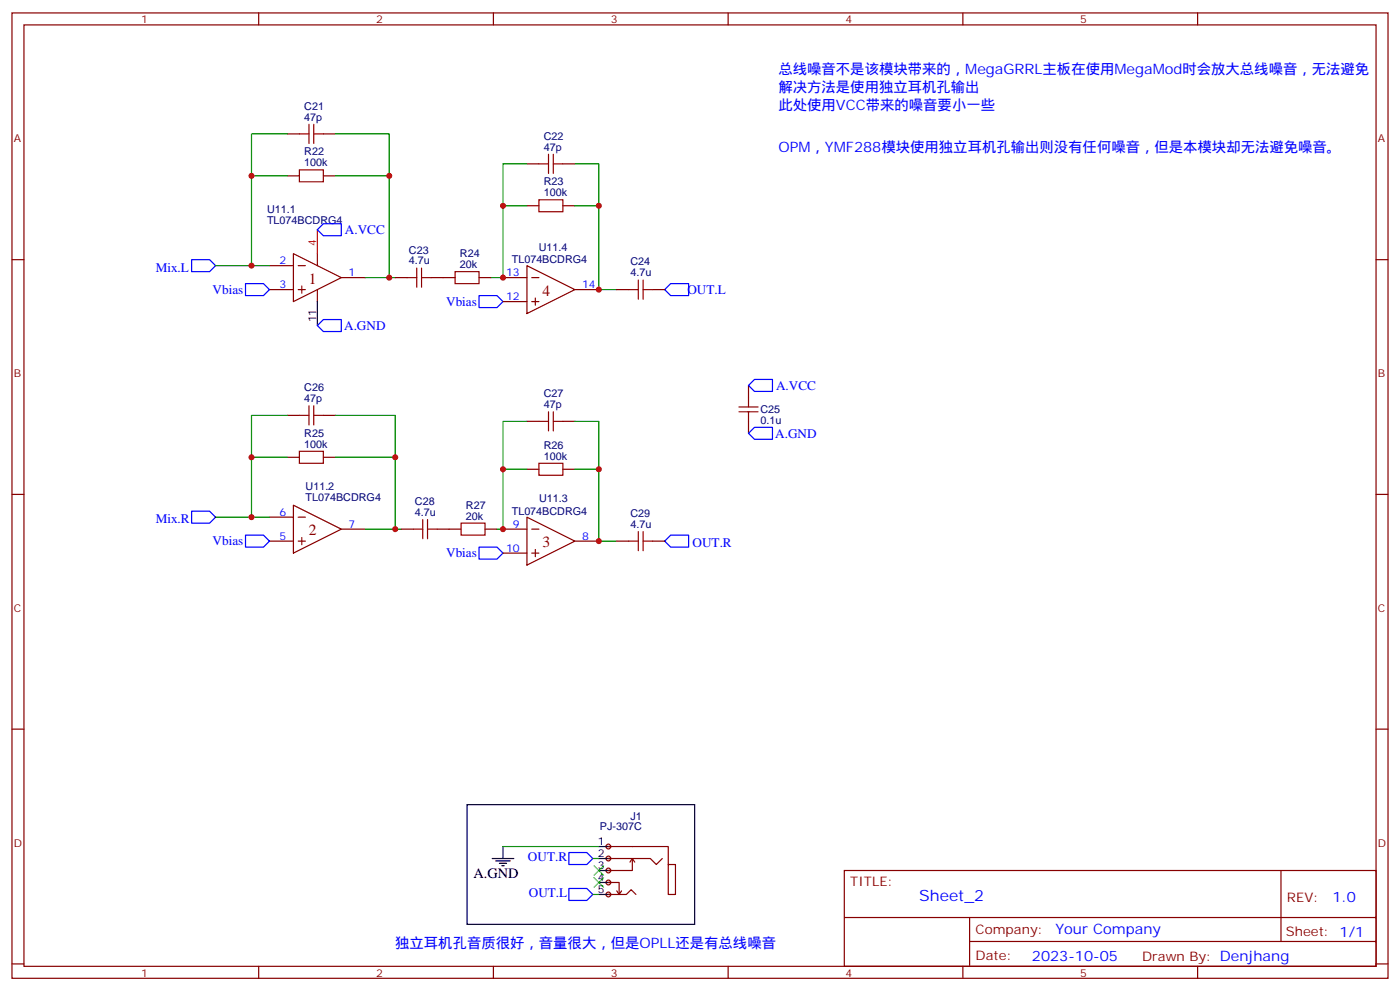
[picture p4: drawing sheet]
<svg xmlns="http://www.w3.org/2000/svg" width="412mm" height="292mm" viewBox="0 0 412 292" stroke-linecap="round" stroke-linejoin="round" font-family="sans-serif">
<g fill="none" stroke="#870000" stroke-width=".35">
<path d="M3.5 3.8h405.4v284.3h-405.4zM7.1 7.3h398.2v277.3h-398.2zM76.2 3.8v3.5M145.3 3.8v3.5M214.5 3.8v3.5M283.6 3.8v3.5M352.8 3.8v3.5M3.5 76.5h3.6M405.3 76.5h3.6M3.5 145.6h3.6M405.3 145.6h3.6M3.5 214.8h3.6"/>
<path d="M405.3 214.8h3.6M248.7 256.4h156.6v28.2h-156.6zM377.3 256.4v20.9M248.7 270.2h156.5M285.6 277.3h119.6M285.6 270.2v14.2M3.5 283.9h3.6M76.2 284.6v3.5M145.3 284.6v3.5M214.5 284.6v3.5M283.6 284.6v3.5M352.8 284.6v3.5"/>
<path d="M405.3 283.9h3.6"/>
</g>
<g fill="#f0f0f0" stroke="#870000" stroke-width=".35">
<circle cx="179.2" cy="263.5" r=".71"/>
<circle cx="179.2" cy="259.9" r=".71"/>
<circle cx="179.2" cy="256.4" r=".71"/>
<circle cx="179.2" cy="252.9" r=".71"/>
<circle cx="179.2" cy="249.3" r=".71"/>
</g>
<path d="M93.5 88.8v7.1M137.6 237h67v35.3h-67zM145 252.9h6.3M146 253.6h4.3M147.1 254.3h2.1M147.8 255h.7M148.2 249.3v3.6M176.4 249.3h3.5M176.4 252.9h3.5M176.4 256.4h3.5M176.4 259.9h3.5M176.4 263.5h3.5" fill="none" stroke="#000" stroke-width=".35"/>
<g fill="none" stroke="#870000" stroke-width=".35">
<path d="M84.7 39.4h3.5M95.2 39.4h3.6M84.7 51.8h3.5M95.2 51.8h3.6M155.2 48.3h3.5M165.8 48.3h3.5M79.4 78.2h7M86.4 74.7l14.1 7.1-14.1 7zM87.8 78.2h2.2M93.5 74.7v3.5M155.2 78.2l14.1 7.1-14.1 7.1zM155.2 60.6h3.5"/>
<path d="M165.8 60.6h3.5M79.4 85.3h7M87.8 85.3h2.2M88.9 84.2v2.2M93.5 85.3v3.5M100.5 81.8h7.1M116.4 81.8h3.5M127 81.8h7.1M141.1 81.8h3.5M148.2 81.8h7M148.2 88.8h7M156.6 81.8h2.1"/>
<path d="M156.6 88.8h2.1M157.7 87.8v2.1M169.3 85.3h7.1M181.7 85.3h3.5M192.3 85.3h3.5M220.5 113.5v3.6M84.7 134.7h3.5M84.7 122.3h3.5M95.2 134.7h3.6M95.2 122.3h3.6M155.2 138.2h3.5M155.2 124.1h3.5"/>
<path d="M165.8 138.2h3.5M165.8 124.1h3.5M220.5 124.1v3.5M79.4 152.3h7M79.4 159.4h7M86.4 148.8l14.1 7.1-14.1 7zM87.8 152.3h2.2M87.8 159.4h2.2M88.9 158.3v2.1M100.5 155.9h7.1M118.2 155.9h3.5M128.8 155.9h7"/>
<path d="M142.9 155.9h3.5M148.2 155.9h7M155.2 152.3l14.1 7.1-14.1 7zM156.6 155.9h2.1M169.3 159.4h7.1M181.7 159.4h3.5M192.3 159.4h3.5M148.2 162.9h7M156.6 162.9h2.1M157.7 161.9v2.1M179.2 252.9h12.4l1.7 1.7 1.8-1.7M179.2 259.9h3.2v3.6"/>
<path d="M179.2 249.3h17.6v5.3h2.2v8.9h-2.2v-8.9M186.3 252.9v3.5h-7.1M186.3 252.9l.7 1M186.3 252.9l-.7 1M179.2 263.5h5.3l1.4-1.5 1.4 1.5M181.7 262.4l.7 1.1M183.1 262.4l-.7 1.1"/>
</g>
<g fill="none" stroke="#00f" stroke-width=".35">
<path d="M56.4 76.5h5.3l1.8 1.7-1.8 1.8h-5.3zM95.2 65.9h5.3v3.5h-5.3l-1.7-1.7zM72.3 83.5h5.3l1.8 1.8-1.8 1.8h-5.3zM93.5 95.9l1.7-1.8h5.3v3.5h-5.3zM141.1 87.1h5.3l1.8 1.7-1.8 1.8h-5.3zM197.6 83.5h5.2v3.6h-5.2l-1.8-1.8zM222.2 111.8h5.3v3.5h-5.3l-1.7-1.8zM222.2 125.9h5.3v3.5h-5.3l-1.7-1.8zM56.4 150.6h5.3l1.8 1.7-1.8 1.8h-5.3zM72.3 157.6h5.3l1.8 1.8-1.8 1.7h-5.3zM197.6 157.6h5.2v3.5h-5.2l-1.8-1.7zM141.1 161.1h5.3l1.8 1.8-1.8 1.8h-5.3z"/>
<path d="M167.6 251.1h5.3l1.7 1.8-1.7 1.7h-5.3zM167.6 261.7h5.3l1.7 1.8-1.7 1.7h-5.3z"/>
</g>
<g fill="none" stroke="#008700" stroke-width=".35">
<path d="M84.7 39.4h-10.6v12.4M98.8 39.4h15.9v12.4M84.7 51.8h-10.6v26.4h5.3M98.8 51.8h15.9v30M155.2 48.3h-7v33.5h-3.6M169.3 48.3h7.1v12.3M63.5 78.2h10.6M148.2 60.6h7M169.3 60.6h7.1v24.7h5.3M107.6 81.8h8.8M84.7 134.7h-10.6v17.6h5.3M84.7 122.3h-10.6v12.4"/>
<path d="M98.8 134.7h17.6v21.2M98.8 122.3h17.6v12.4M155.2 138.2h-7v17.7h-1.8M155.2 124.1h-7v14.1M169.3 138.2h7.1v21.2h5.3M169.3 124.1h7.1v14.1M63.5 152.3h10.6M107.6 155.9h10.6M148.2 249.3h28.2M174.6 252.9h1.8M174.6 263.5h1.8"/>
</g>
<path d="M175 255l2.8 2.8M175 258.5l2.8 2.8M177.8 255l-2.8 2.8M177.8 258.5l-2.8 2.8" fill="none" stroke="#3c3" stroke-width=".35"/>
<g fill="none" stroke="#a10000" stroke-width=".35">
<path d="M88.2 39.4h2.8M91 36.6v5.7M92.4 39.4h2.8M92.4 36.6v5.7M88.2 50h7v3.6h-7zM158.7 58.8h7.1v3.6h-7.1zM158.7 48.3h2.9M161.6 45.4v5.7M163 48.3h2.8M163 45.4v5.7M122.8 79v5.6M124.2 79v5.6"/>
<path d="M119.9 81.8h2.9M124.2 81.8h2.8M134.1 80h7v3.5h-7zM185.2 85.3h2.8M188 82.5v5.6M189.4 82.5v5.6M189.4 85.3h2.9M91 119.5v5.7M92.4 119.5v5.7M217.7 119.9h5.6M220.5 117.1v2.8M88.2 132.9h7v3.6h-7z"/>
<path d="M88.2 122.3h2.8M92.4 122.3h2.8M158.7 136.5h7.1v3.5h-7.1zM158.7 124.1h2.9M161.6 121.3v5.6M163 121.3v5.6M163 124.1h2.8M217.7 121.3h5.6M220.5 121.3v2.8M121.7 155.9h2.8M124.5 153v5.7M125.9 153v5.7"/>
<path d="M125.9 155.9h2.9M135.8 154.1h7.1v3.5h-7.1zM185.2 159.4h2.8M188 156.6v5.6M189.4 156.6v5.6M189.4 159.4h2.9"/>
</g>
<path d="M93.5 67.7v7" fill="none" stroke="#f00" stroke-width=".35"/>
<g fill="#c00">
<circle cx="148.2" cy="138.2" r=".88"/>
<circle cx="176.4" cy="138.2" r=".88"/>
<circle cx="176.4" cy="60.6" r=".88"/>
<circle cx="148.2" cy="60.6" r=".88"/>
<circle cx="176.4" cy="159.4" r=".88"/>
<circle cx="148.2" cy="155.9" r=".88"/>
<circle cx="176.4" cy="85.3" r=".88"/>
<circle cx="148.2" cy="81.8" r=".88"/>
<circle cx="116.4" cy="155.9" r=".88"/>
<circle cx="116.4" cy="134.7" r=".88"/>
<circle cx="74.1" cy="134.7" r=".88"/>
<circle cx="74.1" cy="51.8" r=".88"/>
<circle cx="114.7" cy="51.8" r=".88"/>
<circle cx="74.1" cy="78.2" r=".88"/>
<circle cx="74.1" cy="152.3" r=".88"/>
<circle cx="114.7" cy="81.8" r=".88"/>
</g>
<g font-size="4.6" fill="#800">
<text x="91" y="83.5">1</text>
<text x="159.8" y="87.1">4</text>
<text x="91" y="157.6">2</text>
<text x="159.8" y="161.1">3</text>
</g>
<text font-size="4.6" fill="#00f" x="270.8" y="265.4">Sheet_2</text>
<g font-size="4.2" fill="#00f">
<text x="229.3" y="21.8">总线噪音不是该模块带来的，MegaGRRL主板在使用MegaMod时会放大总线噪音，无法避免</text>
<text x="229.3" y="27.1">解决方法是使用独立耳机孔输出</text>
<text x="229.3" y="32.4">此处使用VCC带来的噪音要小一些</text>
<text x="229.3" y="44.7">OPM，YMF288模块使用独立耳机孔输出则没有任何噪音，但是本模块却无法避免噪音。</text>
<text x="392.5" y="265.7">1.0</text>
<text x="310.9" y="275.2">Your Company</text>
<text x="116.4" y="279.3">独立耳机孔音质很好，音量很大，但是OPLL还是有总线噪音</text>
<text x="304" y="283">2023-10-05</text>
</g>
<text font-size="4.2" x="139.5" y="258.5">A.GND</text>
<g font-size="3.9" fill="#00f">
<text x="101.6" y="68.9">A.VCC</text>
<text x="45.9" y="80">Mix.L</text>
<text x="62.6" y="86.6">Vbias</text>
<text x="202.5" y="86.6">OUT.L</text>
<text x="131.4" y="90.1">Vbias</text>
<text x="101.4" y="97.2">A.GND</text>
<text x="228.6" y="114.8">A.VCC</text>
<text x="228.4" y="128.9">A.GND</text>
<text x="45.9" y="154.1">Mix.R</text>
<text x="62.6" y="160.6">Vbias</text>
<text x="204" y="161.1">OUT.R</text>
<text x="131.4" y="164.2">Vbias</text>
<text x="155.5" y="253.7">OUT.R</text>
<text x="155.8" y="264.3">OUT.L</text>
</g>
<g font-size="3.9" fill="#800">
<text x="250.5" y="261">TITLE:</text>
<text x="379.1" y="265.7">REV:</text>
<text x="287.4" y="275.2">Company:</text>
<text x="378.7" y="275.8">Sheet: 1/1</text>
<text x="287.4" y="282.9">Date:</text>
<text x="336.4" y="282.9">Drawn By: Denjhang</text>
</g>
<g font-size="3.2" fill="#800">
<text x="41.6" y="6.8">1</text>
<text x="110.8" y="6.8">2</text>
<text x="179.9" y="6.8">3</text>
<text x="249.1" y="6.8">4</text>
<text x="318.2" y="6.8">5</text>
<text x="4.1" y="41.9">A</text>
<text x="405.9" y="41.9">A</text>
<text x="4.1" y="111.1">B</text>
<text x="405.9" y="111.1">B</text>
<text x="4.1" y="180.2">C</text>
<text x="405.9" y="180.2">C</text>
<text x="4.1" y="249.3">D</text>
<text x="405.9" y="249.3">D</text>
<text x="41.6" y="287.6">1</text>
<text x="110.8" y="287.6">2</text>
<text x="179.9" y="287.6">3</text>
<text x="249.1" y="287.6">4</text>
<text x="318.2" y="287.6">5</text>
</g>
<g font-size="3.2" fill="#000080">
<text x="89.6" y="35.6">47p</text>
<text x="89.6" y="32.4">C21</text>
<text x="160.2" y="41.2">C22</text>
<text x="89.6" y="45.7">R22</text>
<text x="160.2" y="44.4">47p</text>
<text x="89.6" y="49">100k</text>
<text x="160.2" y="57.8">100k</text>
<text x="160.2" y="54.6">R23</text>
<text x="78.7" y="65.9">TL074BCDRG4</text>
<text x="78.7" y="62.7">U11.1</text>
<text x="120.5" y="77.9">4.7u</text>
<text x="120.5" y="74.7">C23</text>
<text x="135.5" y="75.7">R24</text>
<text x="150.8" y="77.6">TL074BCDRG4</text>
<text x="158.7" y="73.9">U11.4</text>
<text x="135.5" y="79">20k</text>
<text x="185.7" y="81.4">4.7u</text>
<text x="185.7" y="78.2">C24</text>
<text x="89.6" y="118.5">47p</text>
<text x="89.6" y="115.3">C26</text>
<text x="160.2" y="117.1">C27</text>
<text x="160.2" y="120.2">47p</text>
<text x="224" y="124.9">0.1u</text>
<text x="224" y="121.7">C25</text>
<text x="89.6" y="131.9">100k</text>
<text x="89.6" y="128.6">R25</text>
<text x="160.2" y="135.4">100k</text>
<text x="160.2" y="132.2">R26</text>
<text x="90" y="147.6">TL074BCDRG4</text>
<text x="90" y="144.4">U11.2</text>
<text x="122.2" y="148.8">C28</text>
<text x="137.2" y="149.8">R27</text>
<text x="158.8" y="147.9">U11.3</text>
<text x="122.2" y="152">4.7u</text>
<text x="137.2" y="153">20k</text>
<text x="150.7" y="151.7">TL074BCDRG4</text>
<text x="185.7" y="155.5">4.7u</text>
<text x="185.7" y="152.3">C29</text>
<text x="176.7" y="244.6">PJ-307C</text>
<text x="185.7" y="241.4">J1</text>
</g>
<g font-size="3.2" fill="#00f">
<text x="82.3" y="77.9">2</text>
<text x="102.7" y="81.4">1</text>
<text x="149.1" y="81.4">13</text>
<text x="82.3" y="84.9">3</text>
<text x="149.1" y="88.5">12</text>
<text x="171.4" y="84.9">14</text>
<text x="82.3" y="152">6</text>
<text x="102.7" y="155.5">7</text>
<text x="151.1" y="155.5">9</text>
<text x="82.3" y="159">5</text>
<text x="171.4" y="159">8</text>
<text x="149.1" y="162.6">10</text>
</g>
<text font-size="3.2" fill="#f00" x="93.1" y="72.6" transform="rotate(-90 93.1 72.6)">4</text>
<g font-size="3.2">
<text x="93.1" y="95" transform="rotate(-90 93.1 95)">11</text>
<text x="176.1" y="249">1</text>
<text x="176.1" y="252.5">2</text>
<text x="176.1" y="256">3</text>
<text x="176.1" y="259.6">4</text>
<text x="176.1" y="263.1">5</text>
</g>
</svg>
